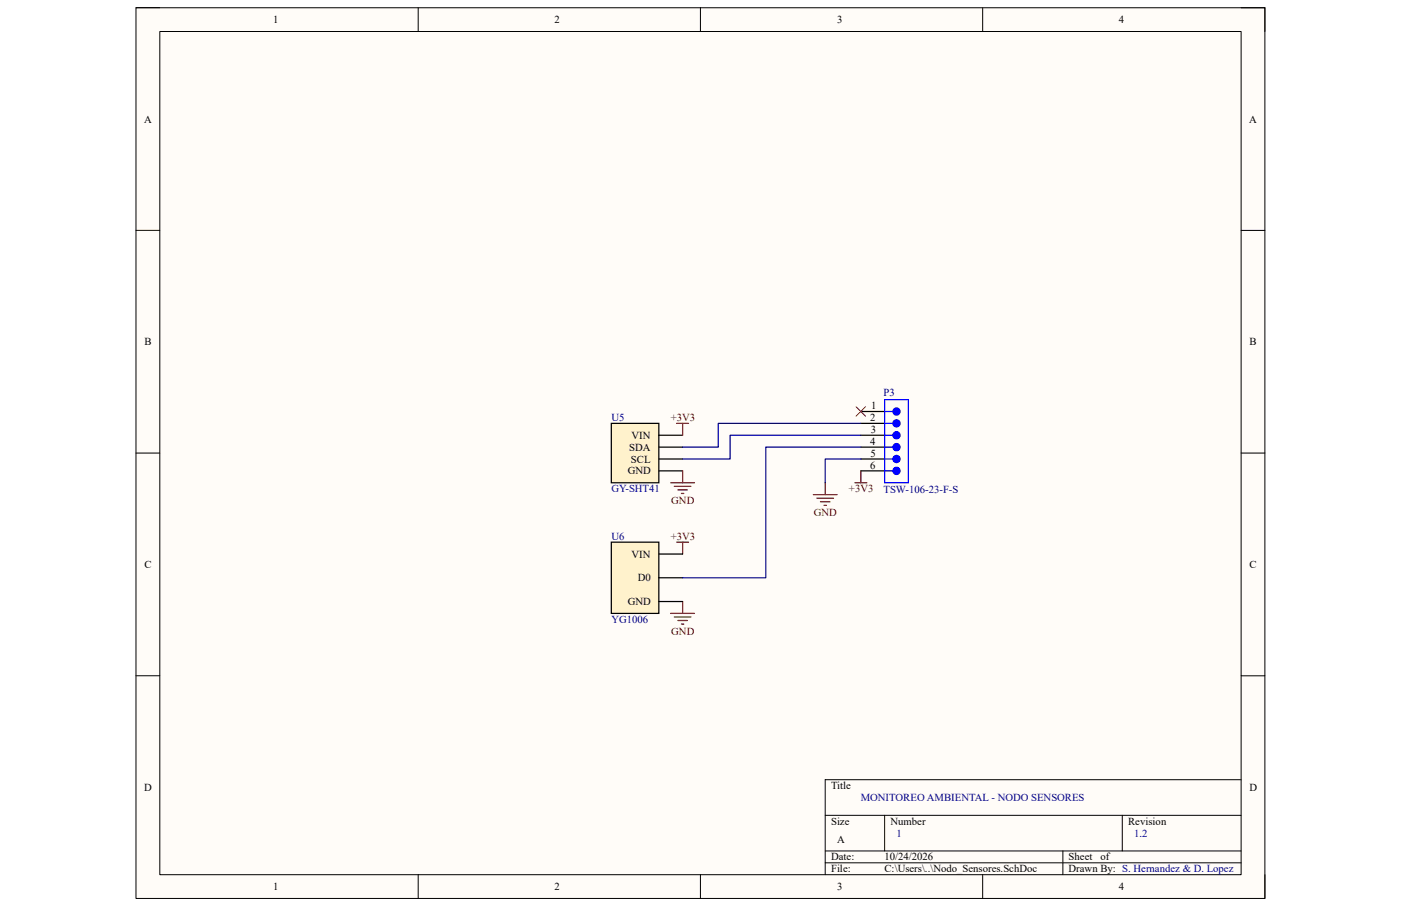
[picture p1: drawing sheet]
<svg xmlns="http://www.w3.org/2000/svg" width="432mm" height="279mm" viewBox="0 0 432 279" stroke-linecap="round" stroke-linejoin="round" font-family="sans-serif">
<path d="M41.9 2.4h347.9v274.7h-347.9z" fill-rule="evenodd" fill="#fffcf8"/>
<path d="M41.9 2.4h347.9v274.7h-347.9z" fill="none" stroke="#000" stroke-width=".31"/>
<path d="M49.3 9.7h333.2v260h-333.2z" fill-rule="evenodd" fill="#fffcf8"/>
<g fill="none" stroke="#000" stroke-width=".31">
<path d="M41.9 2.4h7.3M49.3 9.7h333.2v260h-333.2zM128.9 2.4v7.3M215.9 2.4v7.3M302.9 2.4v7.3M382.5 2.4h7.3v7.3M41.9 71h7.3M382.5 71.1h7.3M41.9 139.7h7.3M382.5 139.7h7.3M41.9 208.4h7.3M382.5 208.4h7.3"/>
<path d="M254.3 251.4h128.2M272.6 251.4v11M345.9 251.4v11M382.5 240.5h-128.2v29.2M128.9 269.7v7.4M215.9 269.7v7.4M254.3 262.4h128.2M254.3 266.1h128.2M302.9 269.7v7.4M327.6 262.4v7.3M389.8 269.7v7.4"/>
</g>
<path d="M188.4 130.6h14.7v18.3h-14.7z" fill-rule="evenodd" fill="#fff2cc"/>
<path d="M188.4 130.6h14.7v18.3h-14.7zM203.1 134.2h7.3M203.1 137.9h7.3M203.1 145.2h7.3M203.1 141.6h7.3" fill="none" stroke="#000" stroke-width=".38"/>
<g fill="none" stroke="#800000" stroke-width=".38">
<path d="M208.6 130.6h3.6M210.4 130.6v3.6M206.7 148.9h7.3M207.8 150h5.1M208.9 151.1h2.9M210 152.2h.8M210.4 145.2v3.7M208.6 167.2h3.6M210.4 167.2v3.7M206.7 189.2h7.3M207.8 190.3h5.1M208.9 191.4h2.9"/>
<path d="M210 192.5h.8M210.4 185.5v3.7"/>
</g>
<path d="M188.4 167.2h14.7v22h-14.7z" fill-rule="evenodd" fill="#fff2cc"/>
<path d="M265.3 126.9h7.3M265.3 130.6h7.3M265.3 134.2h7.3M265.3 137.9h7.3M265.3 141.6h7.3M265.3 145.2h7.3M188.4 167.2h14.7v22h-14.7zM203.1 170.9h7.3M203.1 178.2h7.3M203.1 185.5h7.3" fill="none" stroke="#000" stroke-width=".38"/>
<path d="M250.7 152.5h7.3M251.8 153.6h5.1M252.9 154.7h2.9M254 155.8h.7M254.3 148.9v3.6M263.5 148.9h3.7M265.3 145.2v3.7" fill="none" stroke="#800000" stroke-width=".38"/>
<path d="M272.6 126.9h2.6" fill="none" stroke="#00f" stroke-width=".38"/>
<circle cx="276.3" cy="126.9" r="1.1" fill="#00f"/>
<g fill="none" stroke="#00f" stroke-width=".38">
<path d="M272.6 123.2h7.4v25.7h-7.4zM272.6 130.6h2.6"/>
<circle cx="276.3" cy="126.9" r="1.1"/>
</g>
<circle cx="276.3" cy="130.6" r="1.1" fill="#00f"/>
<g fill="none" stroke="#00f" stroke-width=".38">
<path d="M272.6 134.2h2.6M272.6 137.9h2.6"/>
<circle cx="276.3" cy="130.6" r="1.1"/>
</g>
<circle cx="276.3" cy="134.2" r="1.1" fill="#00f"/>
<circle cx="276.3" cy="134.2" r="1.1" fill="none" stroke="#00f" stroke-width=".38"/>
<circle cx="276.3" cy="137.9" r="1.1" fill="#00f"/>
<g fill="none" stroke="#00f" stroke-width=".38">
<path d="M272.6 141.6h2.6M272.6 145.2h2.6"/>
<circle cx="276.3" cy="137.9" r="1.1"/>
</g>
<circle cx="276.3" cy="141.6" r="1.1" fill="#00f"/>
<circle cx="276.3" cy="141.6" r="1.1" fill="none" stroke="#00f" stroke-width=".38"/>
<circle cx="276.3" cy="145.2" r="1.1" fill="#00f"/>
<circle cx="276.3" cy="145.2" r="1.1" fill="none" stroke="#00f" stroke-width=".38"/>
<path d="M265.3 134.2h-40.3v7.4h-14.6M265.3 137.9h-29.3v40.3h-25.6M265.3 130.6h-43.9v7.3h-11M265.3 141.6h-11v7.3" fill="none" stroke="#000080" stroke-width=".38"/>
<path d="M263.9 125.4l2.9 3M266.8 125.4l-2.9 3" fill="none" stroke="#f00" stroke-width=".31"/>
<g font-size="3.3">
<text x="84.2" y="7.2">1</text>
<text x="170.9" y="7.2">2</text>
<text x="258" y="7.2">3</text>
<text x="344.8" y="7.2">4</text>
<text x="44.4" y="37.8">A</text>
<text x="385" y="37.8">A</text>
<text x="44.6" y="106.5">B</text>
<text x="385.1" y="106.5">B</text>
<text x="268.2" y="129.8">2</text>
<text x="268.5" y="126.2">1</text>
<text x="194.6" y="135.3">VIN</text>
<text x="268.2" y="137.2">4</text>
<text x="268.4" y="133.5">3</text>
<text x="193.9" y="139">SDA</text>
<text x="194.5" y="142.7">SCL</text>
<text x="268.3" y="140.8">5</text>
<text x="193.5" y="146.3">GND</text>
<text x="268.2" y="144.5">6</text>
<text x="194.6" y="172">VIN</text>
<text x="44.5" y="175.2">C</text>
<text x="196.6" y="179.3">D0</text>
<text x="385.1" y="175.2">C</text>
<text x="193.5" y="186.6">GND</text>
<text x="44.4" y="243.8">D</text>
<text x="256.2" y="243.4">Title</text>
<text x="385.1" y="243.8">D</text>
<text x="256.2" y="254.3">Size</text>
<text x="274.5" y="254.3">Number</text>
<text x="347.7" y="254.3">Revision</text>
<text x="258" y="259.8">A</text>
<text x="256.2" y="265.3">Date:</text>
<text x="256.2" y="269">File:</text>
<text x="272.6" y="269">C:\Users\..\Nodo_Sensores.SchDoc</text>
<text x="272.6" y="265.3">10/24/2026</text>
<text x="329.4" y="269">Drawn By: S. Hernandez &amp; D. Lopez</text>
<text x="329.4" y="265.3">Sheet</text>
<text x="339.2" y="265.3">of</text>
<text x="84.2" y="274.5">1</text>
<text x="170.9" y="274.5">2</text>
<text x="258" y="274.5">3</text>
<text x="344.8" y="274.5">4</text>
</g>
<g font-size="3.3" fill="#000080">
<text x="272.3" y="122.1">P3</text>
<text x="188.4" y="129.8">U5</text>
<text x="188.4" y="151.8">GY-SHT41</text>
<text x="272.3" y="152.2">TSW-106-23-F-S</text>
<text x="188.4" y="166.5">U6</text>
<text x="188.4" y="192.1">YG1006</text>
<text x="265.3" y="247">MONITOREO AMBIENTAL - NODO SENSORES</text>
<text x="276.3" y="258">1</text>
<text x="349.5" y="258">1.2</text>
</g>
<g font-size="3.3" fill="#800000">
<text x="206.8" y="129.8">+3V3</text>
<text x="206.9" y="155.5">GND</text>
<text x="261.7" y="151.8">+3V3</text>
<text x="250.8" y="159.1">GND</text>
<text x="206.8" y="166.5">+3V3</text>
<text x="206.9" y="195.7">GND</text>
</g>
</svg>
